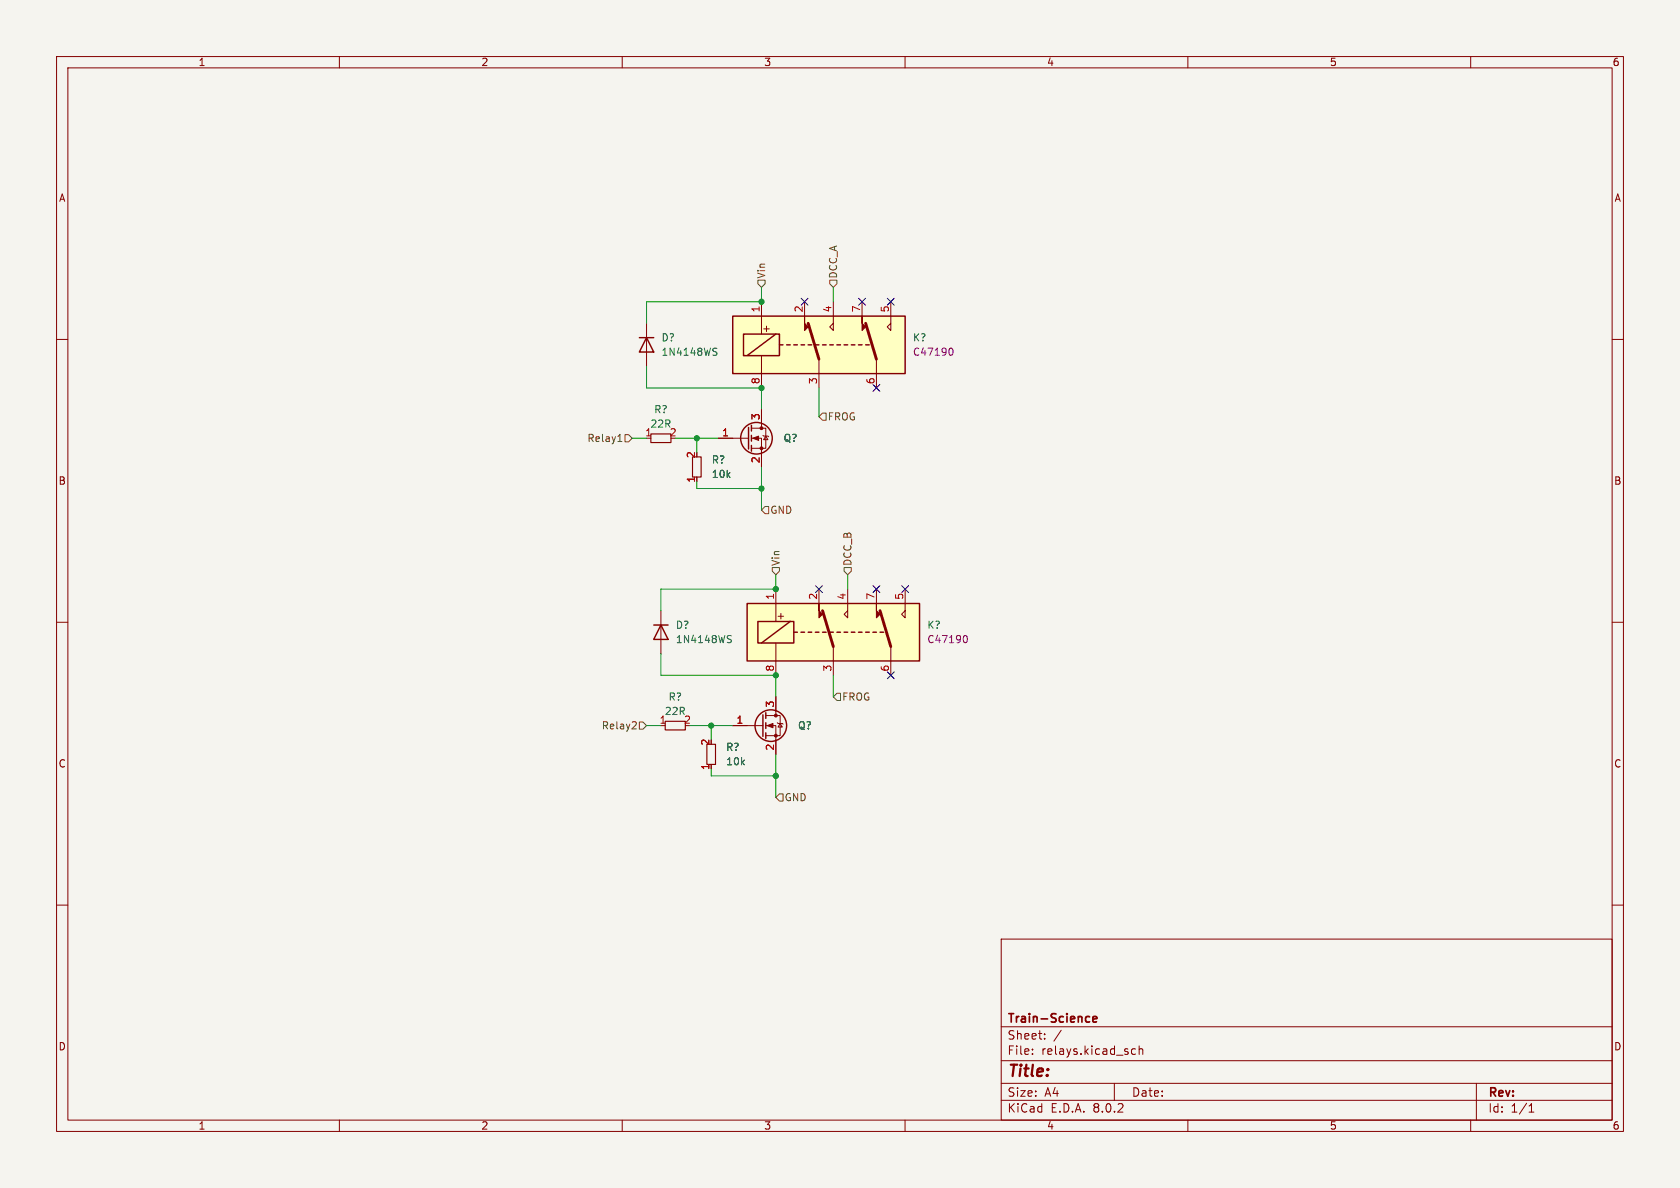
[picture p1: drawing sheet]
(kicad_sch (version 20230121) (generator eeschema)

 (paper "A4")

 (title_block
  (company "Train-Science"))

 (lib_symbols
  (symbol "custom_kicad_lib_sk:1N4148WS" (pin_numbers hide) (pin_names hide) (in_bom yes) (on_board yes)
   (property "Reference" "D" (at 0 2.54 0) (effects (font (size 1.27 1.27))))
   (property "Value" "1N4148WS" (at 0 -2.54 0) (effects (font (size 1.27 1.27))))
   (property "Footprint" "Diode_SMD:D_SOD-323" (at 0 -4.445 0) (effects (font (size 1.27 1.27)) hide))
   (property "Datasheet" "https://www.vishay.com/docs/85751/1n4148ws.pdf" (at 0 0 0) (effects (font (size 1.27 1.27)) hide))
   (property "Sim.Device" "D" (at 0 0 0) (effects (font (size 1.27 1.27)) hide))
   (property "Sim.Pins" "1=K 2=A" (at 0 0 0) (effects (font (size 1.27 1.27)) hide))
   (property "JLCPCB Part#" "C2128" (at 0 0 0) (effects (font (size 1.27 1.27)) hide))
   (symbol "1N4148WS_0_1"
    (polyline (pts (xy -1.27 1.27) (xy -1.27 -1.27)) (stroke (width 0.254) (type default)) (fill (type none)))
    (polyline (pts (xy 1.27 0) (xy -1.27 0)) (stroke (width 0) (type default)) (fill (type none)))
    (polyline (pts (xy 1.27 1.27) (xy 1.27 -1.27) (xy -1.27 0) (xy 1.27 1.27)) (stroke (width 0.254) (type default)) (fill (type none))))
   (symbol "1N4148WS_1_1"
    (pin passive line (at -3.81 0 0) (length 2.54) (name "K" (effects (font (size 1.27 1.27)))) (number "1" (effects (font (size 1.27 1.27)))))
    (pin passive line (at 3.81 0 180) (length 2.54) (name "A" (effects (font (size 1.27 1.27)))) (number "2" (effects (font (size 1.27 1.27)))))))
  (symbol "custom_kicad_lib_sk:AO3400A" (pin_names hide) (in_bom yes) (on_board yes)
   (property "Reference" "Q" (at 5.08 1.905 0) (effects (font (size 1.28 1.28)) (justify left)))
   (property "Value" "AO3400A" (at 5.08 0 0) (effects (font (size 1.27 1.27)) (justify left) hide))
   (property "Footprint" "Package_TO_SOT_SMD:SOT-23" (at 5.08 -1.905 0) (effects (font (size 1.27 1.27) italic) (justify left) hide))
   (property "Datasheet" "http://www.aosmd.com/pdfs/datasheet/AO3400A.pdf" (at 0 0 0) (effects (font (size 1.27 1.27)) (justify left) hide))
   (property "JLCPCB Part#" "C20917" (at 0 0 0) (effects (font (size 1.27 1.27)) hide))
   (symbol "AO3400A_0_1"
    (polyline (pts (xy 0.254 0) (xy -2.54 0)) (stroke (width 0) (type default)) (fill (type none)))
    (polyline (pts (xy 0.254 1.905) (xy 0.254 -1.905)) (stroke (width 0.254) (type default)) (fill (type none)))
    (polyline (pts (xy 0.762 -1.27) (xy 0.762 -2.286)) (stroke (width 0.254) (type default)) (fill (type none)))
    (polyline (pts (xy 0.762 0.508) (xy 0.762 -0.508)) (stroke (width 0.254) (type default)) (fill (type none)))
    (polyline (pts (xy 0.762 2.286) (xy 0.762 1.27)) (stroke (width 0.254) (type default)) (fill (type none)))
    (polyline (pts (xy 2.54 2.54) (xy 2.54 1.778)) (stroke (width 0) (type default)) (fill (type none)))
    (polyline (pts (xy 2.54 -2.54) (xy 2.54 0) (xy 0.762 0)) (stroke (width 0) (type default)) (fill (type none)))
    (polyline (pts (xy 0.762 -1.778) (xy 3.302 -1.778) (xy 3.302 1.778) (xy 0.762 1.778)) (stroke (width 0) (type default)) (fill (type none)))
    (polyline (pts (xy 1.016 0) (xy 2.032 0.381) (xy 2.032 -0.381) (xy 1.016 0)) (stroke (width 0) (type default)) (fill (type outline)))
    (polyline (pts (xy 2.794 0.508) (xy 2.921 0.381) (xy 3.683 0.381) (xy 3.81 0.254)) (stroke (width 0) (type default)) (fill (type none)))
    (polyline (pts (xy 3.302 0.381) (xy 2.921 -0.254) (xy 3.683 -0.254) (xy 3.302 0.381)) (stroke (width 0) (type default)) (fill (type none)))
    (circle (center 1.651 0) (radius 2.794) (stroke (width 0.254) (type default)) (fill (type none)))
    (circle (center 2.54 -1.778) (radius 0.254) (stroke (width 0) (type default)) (fill (type outline)))
    (circle (center 2.54 1.778) (radius 0.254) (stroke (width 0) (type default)) (fill (type outline))))
   (symbol "AO3400A_1_1"
    (pin input line (at -5.08 0 0) (length 2.54) (name "G" (effects (font (size 1.27 1.27)))) (number "1" (effects (font (size 1.27 1.27)))))
    (pin passive line (at 2.54 -5.08 90) (length 2.54) (name "S" (effects (font (size 1.27 1.27)))) (number "2" (effects (font (size 1.27 1.27)))))
    (pin passive line (at 2.54 5.08 270) (length 2.54) (name "D" (effects (font (size 1.27 1.27)))) (number "3" (effects (font (size 1.27 1.27)))))))
  (symbol "custom_kicad_lib_sk:G6K-2" (in_bom yes) (on_board yes)
   (property "Reference" "K" (at 16.51 3.81 0) (effects (font (size 1.27 1.27)) (justify left)))
   (property "Value" "G6K-2F-Y-TR DC5" (at 16.51 1.27 0) (effects (font (size 1.27 1.27)) (justify left) hide))
   (property "Footprint" "Relay_SMD:Relay_DPDT_Omron_G6K-2F-Y" (at 0 0 0) (effects (font (size 1.27 1.27)) (justify left) hide))
   (property "Datasheet" "http://omronfs.omron.com/en_US/ecb/products/pdf/en-g6k.pdf" (at 0 0 0) (effects (font (size 1.27 1.27)) hide))
   (property "JLCPCB Part#" "C47190" (at 0 0 0) (effects (font (size 1.27 1.27))))
   (symbol "G6K-2_0_0"
    (text "+" (at -9.271 2.921 0) (effects (font (size 1.27 1.27)))))
   (symbol "G6K-2_0_1"
    (rectangle (start -15.24 5.08) (end 15.24 -5.08) (stroke (width 0.254) (type default)) (fill (type background)))
    (rectangle (start -13.335 1.905) (end -6.985 -1.905) (stroke (width 0.254) (type default)) (fill (type none)))
    (polyline (pts (xy -12.7 -1.905) (xy -7.62 1.905)) (stroke (width 0.254) (type default)) (fill (type none)))
    (polyline (pts (xy -10.16 -5.08) (xy -10.16 -1.905)) (stroke (width 0) (type default)) (fill (type none)))
    (polyline (pts (xy -10.16 5.08) (xy -10.16 1.905)) (stroke (width 0) (type default)) (fill (type none)))
    (polyline (pts (xy -6.985 0) (xy -6.35 0)) (stroke (width 0.254) (type default)) (fill (type none)))
    (polyline (pts (xy -5.715 0) (xy -5.08 0)) (stroke (width 0.254) (type default)) (fill (type none)))
    (polyline (pts (xy -4.445 0) (xy -3.81 0)) (stroke (width 0.254) (type default)) (fill (type none)))
    (polyline (pts (xy -3.175 0) (xy -2.54 0)) (stroke (width 0.254) (type default)) (fill (type none)))
    (polyline (pts (xy -1.905 0) (xy -1.27 0)) (stroke (width 0.254) (type default)) (fill (type none)))
    (polyline (pts (xy -0.635 0) (xy 0 0)) (stroke (width 0.254) (type default)) (fill (type none)))
    (polyline (pts (xy 0 -2.54) (xy -1.905 3.81)) (stroke (width 0.508) (type default)) (fill (type none)))
    (polyline (pts (xy 0 -2.54) (xy 0 -5.08)) (stroke (width 0) (type default)) (fill (type none)))
    (polyline (pts (xy 0.635 0) (xy 1.27 0)) (stroke (width 0.254) (type default)) (fill (type none)))
    (polyline (pts (xy 1.905 0) (xy 2.54 0)) (stroke (width 0.254) (type default)) (fill (type none)))
    (polyline (pts (xy 3.175 0) (xy 3.81 0)) (stroke (width 0.254) (type default)) (fill (type none)))
    (polyline (pts (xy 4.445 0) (xy 5.08 0)) (stroke (width 0.254) (type default)) (fill (type none)))
    (polyline (pts (xy 5.715 0) (xy 6.35 0)) (stroke (width 0.254) (type default)) (fill (type none)))
    (polyline (pts (xy 6.985 0) (xy 7.62 0)) (stroke (width 0.254) (type default)) (fill (type none)))
    (polyline (pts (xy 8.255 0) (xy 8.89 0)) (stroke (width 0.254) (type default)) (fill (type none)))
    (polyline (pts (xy 10.16 -2.54) (xy 8.255 3.81)) (stroke (width 0.508) (type default)) (fill (type none)))
    (polyline (pts (xy 10.16 -2.54) (xy 10.16 -5.08)) (stroke (width 0) (type default)) (fill (type none)))
    (polyline (pts (xy -2.54 5.08) (xy -2.54 2.54) (xy -1.905 3.175) (xy -2.54 3.81)) (stroke (width 0) (type default)) (fill (type outline)))
    (polyline (pts (xy 2.54 5.08) (xy 2.54 2.54) (xy 1.905 3.175) (xy 2.54 3.81)) (stroke (width 0) (type default)) (fill (type none)))
    (polyline (pts (xy 7.62 5.08) (xy 7.62 2.54) (xy 8.255 3.175) (xy 7.62 3.81)) (stroke (width 0) (type default)) (fill (type outline)))
    (polyline (pts (xy 12.7 5.08) (xy 12.7 2.54) (xy 12.065 3.175) (xy 12.7 3.81)) (stroke (width 0) (type default)) (fill (type none))))
   (symbol "G6K-2_1_1"
    (pin passive line (at -10.16 7.62 270) (length 2.54) (name "~" (effects (font (size 1.27 1.27)))) (number "1" (effects (font (size 1.27 1.27)))))
    (pin passive line (at -2.54 7.62 270) (length 2.54) (name "~" (effects (font (size 1.27 1.27)))) (number "2" (effects (font (size 1.27 1.27)))))
    (pin passive line (at 0 -7.62 90) (length 2.54) (name "~" (effects (font (size 1.27 1.27)))) (number "3" (effects (font (size 1.27 1.27)))))
    (pin passive line (at 2.54 7.62 270) (length 2.54) (name "~" (effects (font (size 1.27 1.27)))) (number "4" (effects (font (size 1.27 1.27)))))
    (pin passive line (at 12.7 7.62 270) (length 2.54) (name "~" (effects (font (size 1.27 1.27)))) (number "5" (effects (font (size 1.27 1.27)))))
    (pin passive line (at 10.16 -7.62 90) (length 2.54) (name "~" (effects (font (size 1.27 1.27)))) (number "6" (effects (font (size 1.27 1.27)))))
    (pin passive line (at 7.62 7.62 270) (length 2.54) (name "~" (effects (font (size 1.27 1.27)))) (number "7" (effects (font (size 1.27 1.27)))))
    (pin passive line (at -10.16 -7.62 90) (length 2.54) (name "~" (effects (font (size 1.27 1.27)))) (number "8" (effects (font (size 1.27 1.27)))))))
  (symbol "resistors_0603:R_10k_0603" (in_bom yes) (on_board yes)
   (property "Reference" "R" (at 1.27 2.54 0) (effects (font (size 1.27 1.27))))
   (property "Value" "10k" (at 2.54 -2.54 0) (effects (font (size 1.27 1.27))))
   (property "Footprint" "custom_kicad_lib_sk:R_0603_smalltext" (at 2.54 2.54 0) (effects (font (size 1.27 1.27)) hide))
   (property "Datasheet" "" (at -2.54 0 0) (effects (font (size 1.27 1.27)) hide))
   (property "JLCPCB Part#" "C25804" (at 0 0 0) (effects (font (size 1.27 1.27)) hide))
   (symbol "R_10k_0603_0_1"
    (rectangle (start -0.762 1.778) (end 0.762 -1.778) (stroke (width 0.2032) (type default)) (fill (type none))))
   (symbol "R_10k_0603_1_1"
    (pin passive line (at 0 2.54 270) (length 0.762) (name "~" (effects (font (size 1.27 1.27)))) (number "1" (effects (font (size 1.27 1.27)))))
    (pin passive line (at 0 -2.54 90) (length 0.762) (name "~" (effects (font (size 1.27 1.27)))) (number "2" (effects (font (size 1.27 1.27)))))))
  (symbol "resistors_0603:R_22R_0603" (in_bom yes) (on_board yes)
   (property "Reference" "R" (at 1.27 2.54 0) (effects (font (size 1.27 1.27))))
   (property "Value" "22R" (at 2.54 -2.54 0) (effects (font (size 1.27 1.27))))
   (property "Footprint" "custom_kicad_lib_sk:R_0603_smalltext" (at 2.54 2.54 0) (effects (font (size 1.27 1.27)) hide))
   (property "Datasheet" "" (at -2.54 0 0) (effects (font (size 1.27 1.27)) hide))
   (property "JLCPCB Part#" "C23345" (at 0 0 0) (effects (font (size 1.27 1.27)) hide))
   (symbol "R_22R_0603_0_1"
    (rectangle (start -0.762 1.778) (end 0.762 -1.778) (stroke (width 0.2032) (type default)) (fill (type none))))
   (symbol "R_22R_0603_1_1"
    (pin passive line (at 0 2.54 270) (length 0.762) (name "~" (effects (font (size 1.27 1.27)))) (number "1" (effects (font (size 1.27 1.27)))))
    (pin passive line (at 0 -2.54 90) (length 0.762) (name "~" (effects (font (size 1.27 1.27)))) (number "2" (effects (font (size 1.27 1.27))))))))

 (junction (at 137.16 137.16) (diameter 0) (color 0 0 0 0))
 (junction (at 134.62 68.58) (diameter 0) (color 0 0 0 0))
 (junction (at 137.16 119.38) (diameter 0) (color 0 0 0 0))
 (junction (at 137.16 104.14) (diameter 0) (color 0 0 0 0))
 (junction (at 134.62 53.34) (diameter 0) (color 0 0 0 0))
 (junction (at 134.62 86.36) (diameter 0) (color 0 0 0 0))
 (junction (at 123.19 77.47) (diameter 0) (color 0 0 0 0))
 (junction (at 125.73 128.27) (diameter 0) (color 0 0 0 0))

 (no_connect (at 144.78 104.14))
 (no_connect (at 154.94 104.14))
 (no_connect (at 154.94 68.58))
 (no_connect (at 152.4 53.34))
 (no_connect (at 157.48 53.34))
 (no_connect (at 142.24 53.34))
 (no_connect (at 157.48 119.38))
 (no_connect (at 160.02 104.14))

 (wire (pts (xy 114.3 64.77) (xy 114.3 68.58)) (stroke (width 0) (type default)))
 (wire (pts (xy 123.19 86.36) (xy 134.62 86.36)) (stroke (width 0) (type default)))
 (wire (pts (xy 125.73 137.16) (xy 125.73 135.89)) (stroke (width 0) (type default)))
 (wire (pts (xy 125.73 128.27) (xy 129.54 128.27)) (stroke (width 0) (type default)))
 (wire (pts (xy 111.76 77.47) (xy 114.3 77.47)) (stroke (width 0) (type default)))
 (wire (pts (xy 123.19 86.36) (xy 123.19 85.09)) (stroke (width 0) (type default)))
 (wire (pts (xy 134.62 53.34) (xy 114.3 53.34)) (stroke (width 0) (type default)))
 (wire (pts (xy 116.84 104.14) (xy 116.84 107.95)) (stroke (width 0) (type default)))
 (wire (pts (xy 121.92 128.27) (xy 125.73 128.27)) (stroke (width 0) (type default)))
 (wire (pts (xy 137.16 140.97) (xy 137.16 137.16)) (stroke (width 0) (type default)))
 (wire (pts (xy 134.62 50.8) (xy 134.62 53.34)) (stroke (width 0) (type default)))
 (wire (pts (xy 134.62 90.17) (xy 134.62 86.36)) (stroke (width 0) (type default)))
 (wire (pts (xy 116.84 119.38) (xy 137.16 119.38)) (stroke (width 0) (type default)))
 (wire (pts (xy 123.19 77.47) (xy 127 77.47)) (stroke (width 0) (type default)))
 (wire (pts (xy 134.62 68.58) (xy 134.62 72.39)) (stroke (width 0) (type default)))
 (wire (pts (xy 147.32 119.38) (xy 147.32 123.19)) (stroke (width 0) (type default)))
 (wire (pts (xy 114.3 68.58) (xy 134.62 68.58)) (stroke (width 0) (type default)))
 (wire (pts (xy 137.16 104.14) (xy 116.84 104.14)) (stroke (width 0) (type default)))
 (wire (pts (xy 147.32 50.8) (xy 147.32 53.34)) (stroke (width 0) (type default)))
 (wire (pts (xy 134.62 82.55) (xy 134.62 86.36)) (stroke (width 0) (type default)))
 (wire (pts (xy 125.73 128.27) (xy 125.73 130.81)) (stroke (width 0) (type default)))
 (wire (pts (xy 137.16 119.38) (xy 137.16 123.19)) (stroke (width 0) (type default)))
 (wire (pts (xy 114.3 53.34) (xy 114.3 57.15)) (stroke (width 0) (type default)))
 (wire (pts (xy 116.84 115.57) (xy 116.84 119.38)) (stroke (width 0) (type default)))
 (wire (pts (xy 123.19 77.47) (xy 123.19 80.01)) (stroke (width 0) (type default)))
 (wire (pts (xy 144.78 68.58) (xy 144.78 73.66)) (stroke (width 0) (type default)))
 (wire (pts (xy 119.38 77.47) (xy 123.19 77.47)) (stroke (width 0) (type default)))
 (wire (pts (xy 114.3 128.27) (xy 116.84 128.27)) (stroke (width 0) (type default)))
 (wire (pts (xy 137.16 133.35) (xy 137.16 137.16)) (stroke (width 0) (type default)))
 (wire (pts (xy 137.16 101.6) (xy 137.16 104.14)) (stroke (width 0) (type default)))
 (wire (pts (xy 149.86 101.6) (xy 149.86 104.14)) (stroke (width 0) (type default)))
 (wire (pts (xy 125.73 137.16) (xy 137.16 137.16)) (stroke (width 0) (type default)))

 (hierarchical_label "DCC_B" (shape input) (at 149.86 101.6 90) (fields_autoplaced) (effects (font (size 1.27 1.27)) (justify left)))
 (hierarchical_label "Relay2" (shape input) (at 114.3 128.27 180) (fields_autoplaced) (effects (font (size 1.27 1.27)) (justify right)))
 (hierarchical_label "GND" (shape input) (at 134.62 90.17 0) (fields_autoplaced) (effects (font (size 1.27 1.27)) (justify left)))
 (hierarchical_label "GND" (shape input) (at 137.16 140.97 0) (fields_autoplaced) (effects (font (size 1.27 1.27)) (justify left)))
 (hierarchical_label "DCC_A" (shape input) (at 147.32 50.8 90) (fields_autoplaced) (effects (font (size 1.27 1.27)) (justify left)))
 (hierarchical_label "FROG" (shape input) (at 147.32 123.19 0) (fields_autoplaced) (effects (font (size 1.27 1.27)) (justify left)))
 (hierarchical_label "Vin" (shape input) (at 134.62 50.8 90) (fields_autoplaced) (effects (font (size 1.27 1.27)) (justify left)))
 (hierarchical_label "Vin" (shape input) (at 137.16 101.6 90) (fields_autoplaced) (effects (font (size 1.27 1.27)) (justify left)))
 (hierarchical_label "FROG" (shape input) (at 144.78 73.66 0) (fields_autoplaced) (effects (font (size 1.27 1.27)) (justify left)))
 (hierarchical_label "Relay1" (shape input) (at 111.76 77.47 180) (fields_autoplaced) (effects (font (size 1.27 1.27)) (justify right)))

 (symbol (lib_id "resistors_0603:R_10k_0603") (at 125.73 133.35 180) (unit 1) (in_bom yes) (on_board yes) (dnp no) (fields_autoplaced)
  (property "Reference" "R?" (at 128.27 132.08 0) (effects (font (size 1.27 1.27)) (justify right)))
  (property "Value" "10k" (at 128.27 134.62 0) (effects (font (size 1.27 1.27)) (justify right)))
  (property "Footprint" "custom_kicad_lib_sk:R_0603_smalltext" (at 123.19 135.89 0) (effects (font (size 1.27 1.27)) hide))
  (property "Datasheet" "" (at 128.27 133.35 0) (effects (font (size 1.27 1.27)) hide))
  (property "JLCPCB Part#" "C25804" (at 125.73 133.35 0) (effects (font (size 1.27 1.27)) hide)) (pin "1") (pin "2")
  (instances (project "OS-ServoDriver" (path "" (reference "R?") (unit 1)) (path "" (reference "R804") (unit 1)) (path "" (reference "R907") (unit 1)) (path "" (reference "R1004") (unit 1)) (path "" (reference "R1104") (unit 1)))))

 (symbol (lib_id "resistors_0603:R_22R_0603") (at 119.38 128.27 90) (unit 1) (in_bom yes) (on_board yes) (dnp no) (fields_autoplaced)
  (property "Reference" "R?" (at 119.38 123.19 90) (effects (font (size 1.27 1.27))))
  (property "Value" "22R" (at 119.38 125.73 90) (effects (font (size 1.27 1.27))))
  (property "Footprint" "custom_kicad_lib_sk:R_0603_smalltext" (at 116.84 125.73 0) (effects (font (size 1.27 1.27)) hide))
  (property "Datasheet" "" (at 119.38 130.81 0) (effects (font (size 1.27 1.27)) hide))
  (property "JLCPCB Part#" "C23345" (at 119.38 128.27 0) (effects (font (size 1.27 1.27)) hide)) (pin "1") (pin "2")
  (instances (project "OS-ServoDriver" (path "" (reference "R?") (unit 1)) (path "" (reference "R802") (unit 1)) (path "" (reference "R905") (unit 1)) (path "" (reference "R1002") (unit 1)) (path "" (reference "R1102") (unit 1)))))

 (symbol (lib_id "resistors_0603:R_22R_0603") (at 116.84 77.47 90) (unit 1) (in_bom yes) (on_board yes) (dnp no) (fields_autoplaced)
  (property "Reference" "R?" (at 116.84 72.39 90) (effects (font (size 1.27 1.27))))
  (property "Value" "22R" (at 116.84 74.93 90) (effects (font (size 1.27 1.27))))
  (property "Footprint" "custom_kicad_lib_sk:R_0603_smalltext" (at 114.3 74.93 0) (effects (font (size 1.27 1.27)) hide))
  (property "Datasheet" "" (at 116.84 80.01 0) (effects (font (size 1.27 1.27)) hide))
  (property "JLCPCB Part#" "C23345" (at 116.84 77.47 0) (effects (font (size 1.27 1.27)) hide)) (pin "1") (pin "2")
  (instances (project "OS-ServoDriver" (path "" (reference "R?") (unit 1)) (path "" (reference "R801") (unit 1)) (path "" (reference "R904") (unit 1)) (path "" (reference "R1001") (unit 1)) (path "" (reference "R1101") (unit 1)))))

 (symbol (lib_id "custom_kicad_lib_sk:1N4148WS") (at 114.3 60.96 270) (unit 1) (in_bom yes) (on_board yes) (dnp no) (fields_autoplaced)
  (property "Reference" "D?" (at 116.84 59.69 90) (effects (font (size 1.27 1.27)) (justify left)))
  (property "Value" "1N4148WS" (at 116.84 62.23 90) (effects (font (size 1.27 1.27)) (justify left)))
  (property "Footprint" "Diode_SMD:D_SOD-323" (at 109.855 60.96 0) (effects (font (size 1.27 1.27)) hide))
  (property "Datasheet" "https://www.vishay.com/docs/85751/1n4148ws.pdf" (at 114.3 60.96 0) (effects (font (size 1.27 1.27)) hide))
  (property "Sim.Device" "D" (at 114.3 60.96 0) (effects (font (size 1.27 1.27)) hide))
  (property "Sim.Pins" "1=K 2=A" (at 114.3 60.96 0) (effects (font (size 1.27 1.27)) hide))
  (property "JLCPCB Part#" "C2128" (at 114.3 60.96 0) (effects (font (size 1.27 1.27)) hide)) (pin "1") (pin "2")
  (instances (project "OS-ServoDriver" (path "" (reference "D?") (unit 1)) (path "" (reference "D801") (unit 1)) (path "" (reference "D901") (unit 1)) (path "" (reference "D1001") (unit 1)) (path "" (reference "D1101") (unit 1)))))

 (symbol (lib_id "custom_kicad_lib_sk:1N4148WS") (at 116.84 111.76 270) (unit 1) (in_bom yes) (on_board yes) (dnp no) (fields_autoplaced)
  (property "Reference" "D?" (at 119.38 110.49 90) (effects (font (size 1.27 1.27)) (justify left)))
  (property "Value" "1N4148WS" (at 119.38 113.03 90) (effects (font (size 1.27 1.27)) (justify left)))
  (property "Footprint" "Diode_SMD:D_SOD-323" (at 112.395 111.76 0) (effects (font (size 1.27 1.27)) hide))
  (property "Datasheet" "https://www.vishay.com/docs/85751/1n4148ws.pdf" (at 116.84 111.76 0) (effects (font (size 1.27 1.27)) hide))
  (property "Sim.Device" "D" (at 116.84 111.76 0) (effects (font (size 1.27 1.27)) hide))
  (property "Sim.Pins" "1=K 2=A" (at 116.84 111.76 0) (effects (font (size 1.27 1.27)) hide))
  (property "JLCPCB Part#" "C2128" (at 116.84 111.76 0) (effects (font (size 1.27 1.27)) hide)) (pin "1") (pin "2")
  (instances (project "OS-ServoDriver" (path "" (reference "D?") (unit 1)) (path "" (reference "D802") (unit 1)) (path "" (reference "D902") (unit 1)) (path "" (reference "D1002") (unit 1)) (path "" (reference "D1102") (unit 1)))))

 (symbol (lib_id "custom_kicad_lib_sk:G6K-2") (at 144.78 60.96 0) (unit 1) (in_bom yes) (on_board yes) (dnp no) (fields_autoplaced)
  (property "Reference" "K?" (at 161.29 59.69 0) (effects (font (size 1.27 1.27)) (justify left)))
  (property "Value" "G6K-2F-Y-TR DC5" (at 161.29 59.69 0) (effects (font (size 1.27 1.27)) (justify left) hide))
  (property "Footprint" "Relay_SMD:Relay_DPDT_Omron_G6K-2F-Y" (at 144.78 60.96 0) (effects (font (size 1.27 1.27)) (justify left) hide))
  (property "Datasheet" "http://omronfs.omron.com/en_US/ecb/products/pdf/en-g6k.pdf" (at 144.78 60.96 0) (effects (font (size 1.27 1.27)) hide))
  (property "JLCPCB Part#" "C47190" (at 161.29 62.23 0) (effects (font (size 1.27 1.27)) (justify left))) (pin "1") (pin "2") (pin "3") (pin "4") (pin "5") (pin "6") (pin "7") (pin "8")
  (instances (project "OS-ServoDriver" (path "" (reference "K?") (unit 1)) (path "" (reference "K801") (unit 1)) (path "" (reference "K901") (unit 1)) (path "" (reference "K1001") (unit 1)) (path "" (reference "K1101") (unit 1)))))

 (symbol (lib_id "custom_kicad_lib_sk:G6K-2") (at 147.32 111.76 0) (unit 1) (in_bom yes) (on_board yes) (dnp no) (fields_autoplaced)
  (property "Reference" "K?" (at 163.83 110.49 0) (effects (font (size 1.27 1.27)) (justify left)))
  (property "Value" "G6K-2F-Y-TR DC5" (at 163.83 110.49 0) (effects (font (size 1.27 1.27)) (justify left) hide))
  (property "Footprint" "Relay_SMD:Relay_DPDT_Omron_G6K-2F-Y" (at 147.32 111.76 0) (effects (font (size 1.27 1.27)) (justify left) hide))
  (property "Datasheet" "http://omronfs.omron.com/en_US/ecb/products/pdf/en-g6k.pdf" (at 147.32 111.76 0) (effects (font (size 1.27 1.27)) hide))
  (property "JLCPCB Part#" "C47190" (at 163.83 113.03 0) (effects (font (size 1.27 1.27)) (justify left))) (pin "1") (pin "2") (pin "3") (pin "4") (pin "5") (pin "6") (pin "7") (pin "8")
  (instances (project "OS-ServoDriver" (path "" (reference "K?") (unit 1)) (path "" (reference "K802") (unit 1)) (path "" (reference "K902") (unit 1)) (path "" (reference "K1002") (unit 1)) (path "" (reference "K1102") (unit 1)))))

 (symbol (lib_id "custom_kicad_lib_sk:AO3400A") (at 134.62 128.27 0) (unit 1) (in_bom yes) (on_board yes) (dnp no) (fields_autoplaced)
  (property "Reference" "Q?" (at 140.97 128.27 0) (effects (font (size 1.28 1.28)) (justify left)))
  (property "Value" "AO3400A" (at 139.7 128.27 0) (effects (font (size 1.27 1.27)) (justify left) hide))
  (property "Footprint" "Package_TO_SOT_SMD:SOT-23" (at 139.7 130.175 0) (effects (font (size 1.27 1.27) italic) (justify left) hide))
  (property "Datasheet" "http://www.aosmd.com/pdfs/datasheet/AO3400A.pdf" (at 134.62 128.27 0) (effects (font (size 1.27 1.27)) (justify left) hide))
  (property "JLCPCB Part#" "C20917" (at 134.62 128.27 0) (effects (font (size 1.27 1.27)) hide)) (pin "1") (pin "2") (pin "3")
  (instances (project "OS-ServoDriver" (path "" (reference "Q?") (unit 1)) (path "" (reference "Q802") (unit 1)) (path "" (reference "Q902") (unit 1)) (path "" (reference "Q1002") (unit 1)) (path "" (reference "Q1102") (unit 1)))))

 (symbol (lib_id "resistors_0603:R_10k_0603") (at 123.19 82.55 180) (unit 1) (in_bom yes) (on_board yes) (dnp no) (fields_autoplaced)
  (property "Reference" "R?" (at 125.73 81.28 0) (effects (font (size 1.27 1.27)) (justify right)))
  (property "Value" "10k" (at 125.73 83.82 0) (effects (font (size 1.27 1.27)) (justify right)))
  (property "Footprint" "custom_kicad_lib_sk:R_0603_smalltext" (at 120.65 85.09 0) (effects (font (size 1.27 1.27)) hide))
  (property "Datasheet" "" (at 125.73 82.55 0) (effects (font (size 1.27 1.27)) hide))
  (property "JLCPCB Part#" "C25804" (at 123.19 82.55 0) (effects (font (size 1.27 1.27)) hide)) (pin "1") (pin "2")
  (instances (project "OS-ServoDriver" (path "" (reference "R?") (unit 1)) (path "" (reference "R803") (unit 1)) (path "" (reference "R906") (unit 1)) (path "" (reference "R1003") (unit 1)) (path "" (reference "R1103") (unit 1)))))

 (symbol (lib_id "custom_kicad_lib_sk:AO3400A") (at 132.08 77.47 0) (unit 1) (in_bom yes) (on_board yes) (dnp no) (fields_autoplaced)
  (property "Reference" "Q?" (at 138.43 77.47 0) (effects (font (size 1.28 1.28)) (justify left)))
  (property "Value" "AO3400A" (at 137.16 77.47 0) (effects (font (size 1.27 1.27)) (justify left) hide))
  (property "Footprint" "Package_TO_SOT_SMD:SOT-23" (at 137.16 79.375 0) (effects (font (size 1.27 1.27) italic) (justify left) hide))
  (property "Datasheet" "http://www.aosmd.com/pdfs/datasheet/AO3400A.pdf" (at 132.08 77.47 0) (effects (font (size 1.27 1.27)) (justify left) hide))
  (property "JLCPCB Part#" "C20917" (at 132.08 77.47 0) (effects (font (size 1.27 1.27)) hide)) (pin "1") (pin "2") (pin "3")
  (instances (project "OS-ServoDriver" (path "" (reference "Q?") (unit 1)) (path "" (reference "Q801") (unit 1)) (path "" (reference "Q901") (unit 1)) (path "" (reference "Q1001") (unit 1)) (path "" (reference "Q1101") (unit 1))))))
